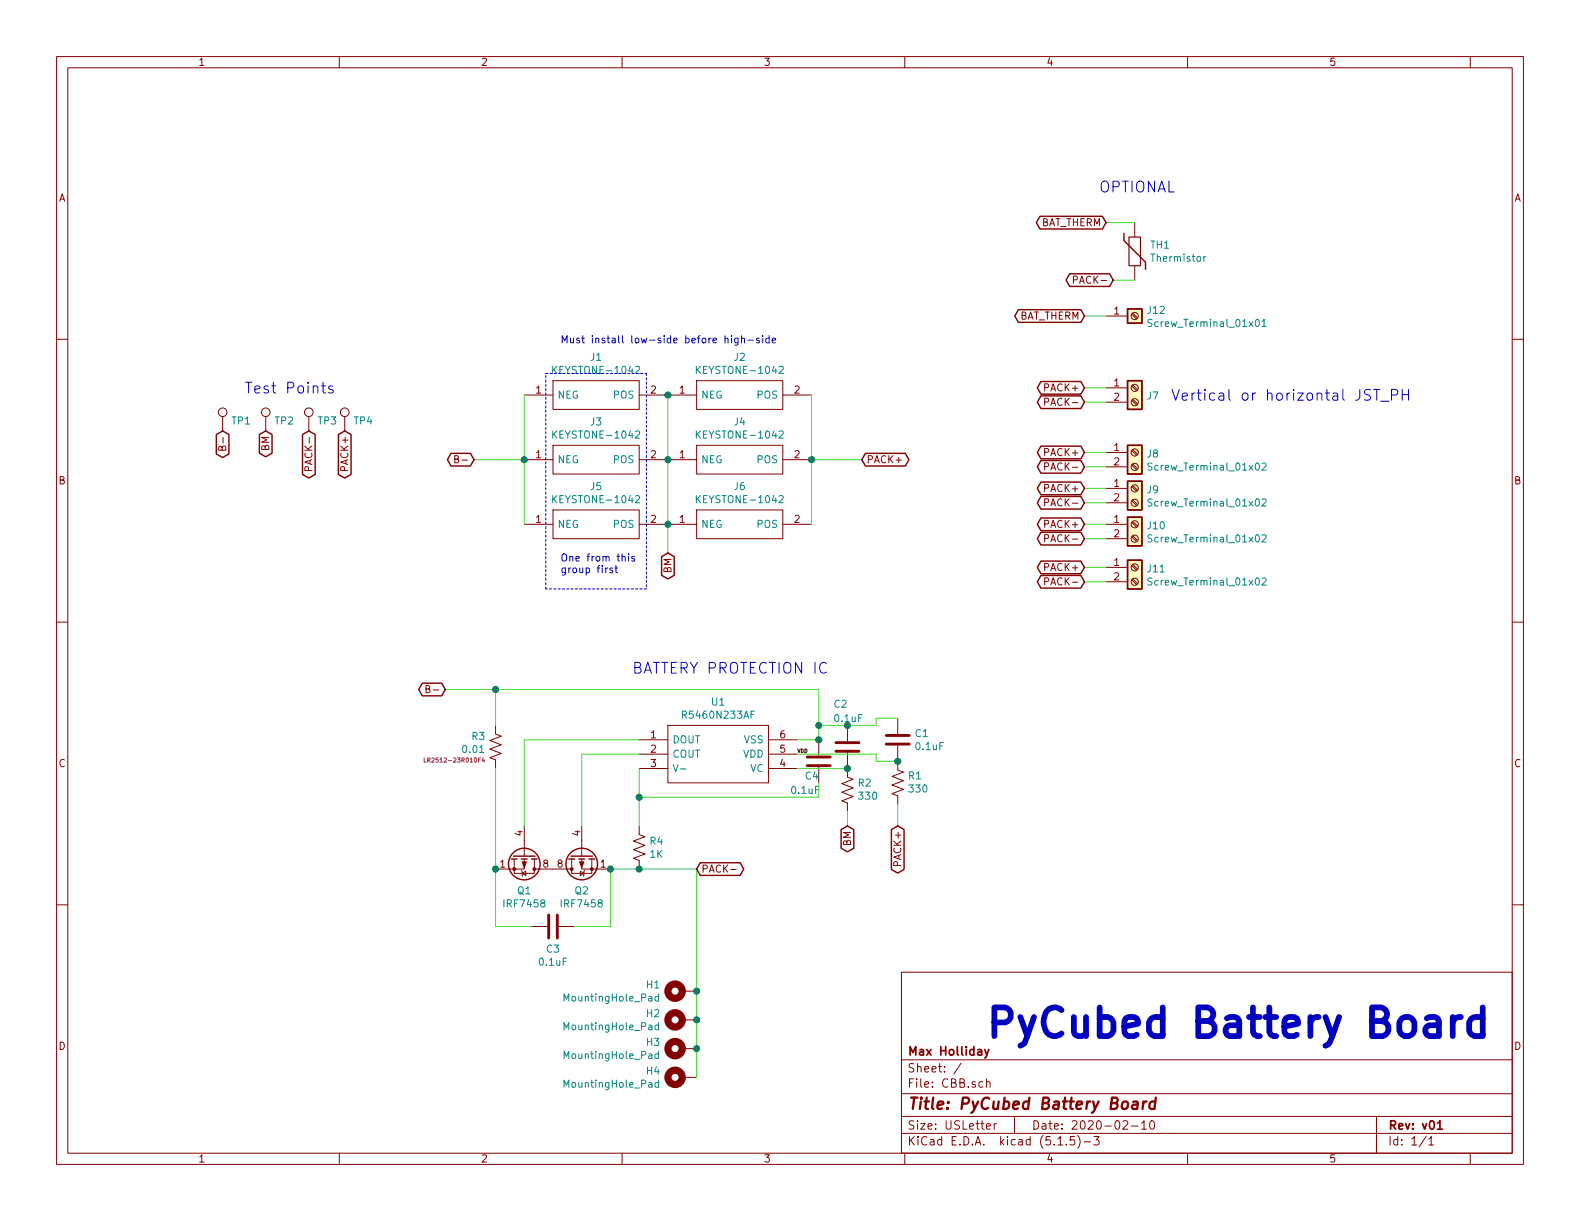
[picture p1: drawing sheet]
EESchema Schematic File Version 4
EELAYER 30 0
EELAYER END
$Descr USLetter 11000 8500
encoding utf-8
Sheet 1 1
Title "PyCubed Battery Board"
Date "2020-02-10"
Rev "v01"
Comp "Max Holliday"
Comment1 ""
Comment2 ""
Comment3 ""
Comment4 ""
$EndDescr
$Comp
L symbols:1042 J2
U 1 1
P 4650 2750
F 0 "J2" H 5150 3015 50  0000 C CNN
F 1 "KEYSTONE-1042" H 5150 2924 50  0000 C CNN
F 2 "custom-footprints:KEYSTONE-1042" H 5500 2850 50  0001 L CNN
F 3 "http://www.mouser.com/ds/2/215/042-744829.pdf" H 5500 2750 50  0001 L CNN
F 4 "Cylindrical Battery Contacts, Clips, Holders & Springs 18650 S/M PC BATTERY HOLDER" H 5500 2650 50  0001 L CNN "Description"
F 5 "" H 5500 2550 50  0001 L CNN "Height"
F 6 "Keystone Electronics" H 5500 2450 50  0001 L CNN "Manufacturer_Name"
F 7 "1042" H 5500 2350 50  0001 L CNN "Manufacturer_Part_Number"
F 8 "534-1042" H 5500 2250 50  0001 L CNN "Mouser Part Number"
F 9 "https://www.mouser.com/Search/Refine.aspx?Keyword=534-1042" H 5500 2150 50  0001 L CNN "Mouser Price/Stock"
F 10 "" H 5500 2050 50  0001 L CNN "RS Part Number"
F 11 "" H 5500 1950 50  0001 L CNN "RS Price/Stock"
	1    4650 2750
	1    0    0    -1  
$EndComp
$Comp
L symbols:1042 J1
U 1 1
P 3650 2750
F 0 "J1" H 4150 3015 50  0000 C CNN
F 1 "KEYSTONE-1042" H 4150 2924 50  0000 C CNN
F 2 "custom-footprints:KEYSTONE-1042" H 4500 2850 50  0001 L CNN
F 3 "http://www.mouser.com/ds/2/215/042-744829.pdf" H 4500 2750 50  0001 L CNN
F 4 "Cylindrical Battery Contacts, Clips, Holders & Springs 18650 S/M PC BATTERY HOLDER" H 4500 2650 50  0001 L CNN "Description"
F 5 "" H 4500 2550 50  0001 L CNN "Height"
F 6 "Keystone Electronics" H 4500 2450 50  0001 L CNN "Manufacturer_Name"
F 7 "1042" H 4500 2350 50  0001 L CNN "Manufacturer_Part_Number"
F 8 "534-1042" H 4500 2250 50  0001 L CNN "Mouser Part Number"
F 9 "https://www.mouser.com/Search/Refine.aspx?Keyword=534-1042" H 4500 2150 50  0001 L CNN "Mouser Price/Stock"
F 10 "" H 4500 2050 50  0001 L CNN "RS Part Number"
F 11 "" H 4500 1950 50  0001 L CNN "RS Price/Stock"
	1    3650 2750
	1    0    0    -1  
$EndComp
$Comp
L symbols:1042 J3
U 1 1
P 3650 3200
F 0 "J3" H 4150 3465 50  0000 C CNN
F 1 "KEYSTONE-1042" H 4150 3374 50  0000 C CNN
F 2 "custom-footprints:KEYSTONE-1042" H 4500 3300 50  0001 L CNN
F 3 "http://www.mouser.com/ds/2/215/042-744829.pdf" H 4500 3200 50  0001 L CNN
F 4 "Cylindrical Battery Contacts, Clips, Holders & Springs 18650 S/M PC BATTERY HOLDER" H 4500 3100 50  0001 L CNN "Description"
F 5 "" H 4500 3000 50  0001 L CNN "Height"
F 6 "Keystone Electronics" H 4500 2900 50  0001 L CNN "Manufacturer_Name"
F 7 "1042" H 4500 2800 50  0001 L CNN "Manufacturer_Part_Number"
F 8 "534-1042" H 4500 2700 50  0001 L CNN "Mouser Part Number"
F 9 "https://www.mouser.com/Search/Refine.aspx?Keyword=534-1042" H 4500 2600 50  0001 L CNN "Mouser Price/Stock"
F 10 "" H 4500 2500 50  0001 L CNN "RS Part Number"
F 11 "" H 4500 2400 50  0001 L CNN "RS Price/Stock"
	1    3650 3200
	1    0    0    -1  
$EndComp
$Comp
L symbols:1042 J4
U 1 1
P 4650 3200
F 0 "J4" H 5150 3465 50  0000 C CNN
F 1 "KEYSTONE-1042" H 5150 3374 50  0000 C CNN
F 2 "custom-footprints:KEYSTONE-1042" H 5500 3300 50  0001 L CNN
F 3 "http://www.mouser.com/ds/2/215/042-744829.pdf" H 5500 3200 50  0001 L CNN
F 4 "Cylindrical Battery Contacts, Clips, Holders & Springs 18650 S/M PC BATTERY HOLDER" H 5500 3100 50  0001 L CNN "Description"
F 5 "" H 5500 3000 50  0001 L CNN "Height"
F 6 "Keystone Electronics" H 5500 2900 50  0001 L CNN "Manufacturer_Name"
F 7 "1042" H 5500 2800 50  0001 L CNN "Manufacturer_Part_Number"
F 8 "534-1042" H 5500 2700 50  0001 L CNN "Mouser Part Number"
F 9 "https://www.mouser.com/Search/Refine.aspx?Keyword=534-1042" H 5500 2600 50  0001 L CNN "Mouser Price/Stock"
F 10 "" H 5500 2500 50  0001 L CNN "RS Part Number"
F 11 "" H 5500 2400 50  0001 L CNN "RS Price/Stock"
	1    4650 3200
	1    0    0    -1  
$EndComp
$Comp
L symbols:1042 J5
U 1 1
P 3650 3650
F 0 "J5" H 4150 3915 50  0000 C CNN
F 1 "KEYSTONE-1042" H 4150 3824 50  0000 C CNN
F 2 "custom-footprints:KEYSTONE-1042" H 4500 3750 50  0001 L CNN
F 3 "http://www.mouser.com/ds/2/215/042-744829.pdf" H 4500 3650 50  0001 L CNN
F 4 "Cylindrical Battery Contacts, Clips, Holders & Springs 18650 S/M PC BATTERY HOLDER" H 4500 3550 50  0001 L CNN "Description"
F 5 "" H 4500 3450 50  0001 L CNN "Height"
F 6 "Keystone Electronics" H 4500 3350 50  0001 L CNN "Manufacturer_Name"
F 7 "1042" H 4500 3250 50  0001 L CNN "Manufacturer_Part_Number"
F 8 "534-1042" H 4500 3150 50  0001 L CNN "Mouser Part Number"
F 9 "https://www.mouser.com/Search/Refine.aspx?Keyword=534-1042" H 4500 3050 50  0001 L CNN "Mouser Price/Stock"
F 10 "" H 4500 2950 50  0001 L CNN "RS Part Number"
F 11 "" H 4500 2850 50  0001 L CNN "RS Price/Stock"
	1    3650 3650
	1    0    0    -1  
$EndComp
$Comp
L symbols:1042 J6
U 1 1
P 4650 3650
F 0 "J6" H 5150 3915 50  0000 C CNN
F 1 "KEYSTONE-1042" H 5150 3824 50  0000 C CNN
F 2 "custom-footprints:KEYSTONE-1042" H 5500 3750 50  0001 L CNN
F 3 "http://www.mouser.com/ds/2/215/042-744829.pdf" H 5500 3650 50  0001 L CNN
F 4 "Cylindrical Battery Contacts, Clips, Holders & Springs 18650 S/M PC BATTERY HOLDER" H 5500 3550 50  0001 L CNN "Description"
F 5 "" H 5500 3450 50  0001 L CNN "Height"
F 6 "Keystone Electronics" H 5500 3350 50  0001 L CNN "Manufacturer_Name"
F 7 "1042" H 5500 3250 50  0001 L CNN "Manufacturer_Part_Number"
F 8 "534-1042" H 5500 3150 50  0001 L CNN "Mouser Part Number"
F 9 "https://www.mouser.com/Search/Refine.aspx?Keyword=534-1042" H 5500 3050 50  0001 L CNN "Mouser Price/Stock"
F 10 "" H 5500 2950 50  0001 L CNN "RS Part Number"
F 11 "" H 5500 2850 50  0001 L CNN "RS Price/Stock"
	1    4650 3650
	1    0    0    -1  
$EndComp
Wire Wire Line
	4650 2750 4650 3200
Connection ~ 4650 2750
Connection ~ 4650 3650
Connection ~ 4650 3200
Wire Wire Line
	4650 3200 4650 3650
Wire Wire Line
	4650 3650 4650 3850
Text GLabel 4650 3850 3    50   BiDi ~ 0
BM
Connection ~ 5650 3200
Wire Wire Line
	5650 3200 5650 2750
Wire Wire Line
	5650 3650 5650 3200
Connection ~ 3650 3200
Wire Wire Line
	3650 3200 3650 2750
Wire Wire Line
	3650 3650 3650 3200
Text GLabel 6000 3200 2    50   BiDi ~ 0
PACK+
Wire Wire Line
	5650 3200 6000 3200
Wire Wire Line
	3650 3200 3300 3200
Text GLabel 3300 3200 0    50   BiDi ~ 0
B-
Connection ~ 4450 6050
Wire Wire Line
	4850 6050 4450 6050
Text GLabel 4850 6050 2    50   BiDi ~ 0
PACK-
Connection ~ 3450 4800
Connection ~ 4250 6050
Wire Wire Line
	4250 6450 4250 6050
Wire Wire Line
	4000 6450 4250 6450
Connection ~ 3450 6050
Wire Wire Line
	3450 6450 3450 6050
Wire Wire Line
	3700 6450 3450 6450
$Comp
L Device:C C3
U 1 1
P 3850 6450
F 0 "C3" V 3690 6450 50  0000 C CNN
F 1 "0.1uF" V 3599 6450 50  0000 C CNN
F 2 "Capacitor_SMD:C_0603_1608Metric" H 3888 6300 50  0001 C CNN
F 3 "~" H 3850 6450 50  0001 C CNN
	1    3850 6450
	0    -1   -1   0   
$EndComp
Connection ~ 5700 5050
Wire Wire Line
	3450 4800 3450 5050
Wire Wire Line
	5700 4800 3450 4800
Wire Wire Line
	5700 5050 5700 4800
Wire Wire Line
	3450 6050 3450 5350
$Comp
L Device:R_US R3
U 1 1
P 3450 5200
F 0 "R3" H 3382 5276 50  0000 R CNN
F 1 "0.01" H 3382 5185 50  0000 R CNN
F 2 "Resistor_SMD:R_2512_6332Metric" V 3490 5190 50  0001 C CNN
F 3 "~" H 3450 5200 50  0001 C CNN
F 4 "LR2512-23R010F4" H 3382 5109 30  0000 R CNN "PN"
	1    3450 5200
	1    0    0    -1  
$EndComp
Wire Wire Line
	4450 5550 4450 5350
Connection ~ 4450 5550
Wire Wire Line
	5700 5550 4450 5550
Wire Wire Line
	5700 5450 5700 5550
Connection ~ 5700 5150
$Comp
L Device:C C4
U 1 1
P 5700 5300
F 0 "C4" H 5600 5200 50  0000 L CNN
F 1 "0.1uF" H 5500 5100 50  0000 L CNN
F 2 "Capacitor_SMD:C_0603_1608Metric" H 5738 5150 50  0001 C CNN
F 3 "~" H 5700 5300 50  0001 C CNN
	1    5700 5300
	1    0    0    -1  
$EndComp
Text Label 5550 5250 0    25   ~ 0
VDD
Wire Wire Line
	4450 5750 4450 5550
Wire Wire Line
	6250 5750 6250 5600
Text GLabel 6250 5750 3    50   BiDi ~ 0
PACK+
Text GLabel 3100 4800 0    50   BiDi ~ 0
B-
Wire Wire Line
	3450 4800 3100 4800
Wire Wire Line
	4050 5250 4050 5750
Wire Wire Line
	4250 6050 4450 6050
$Comp
L Device:R_US R4
U 1 1
P 4450 5900
F 0 "R4" H 4518 5946 50  0000 L CNN
F 1 "1K" H 4518 5855 50  0000 L CNN
F 2 "Resistor_SMD:R_0603_1608Metric" V 4490 5890 50  0001 C CNN
F 3 "~" H 4450 5900 50  0001 C CNN
	1    4450 5900
	1    0    0    -1  
$EndComp
Wire Wire Line
	5900 5750 5900 5650
Text GLabel 5900 5750 3    50   BiDi ~ 0
BM
Connection ~ 6250 5300
$Comp
L Device:R_US R1
U 1 1
P 6250 5450
F 0 "R1" H 6182 5404 50  0000 R CNN
F 1 "330" H 6182 5495 50  0000 R CNN
F 2 "Resistor_SMD:R_0603_1608Metric" V 6290 5440 50  0001 C CNN
F 3 "~" H 6250 5450 50  0001 C CNN
	1    6250 5450
	-1   0    0    1   
$EndComp
Connection ~ 5900 5350
Wire Wire Line
	5550 5350 5900 5350
Connection ~ 5900 5050
Wire Wire Line
	6100 5000 6250 5000
Wire Wire Line
	6100 5050 6100 5000
Wire Wire Line
	5900 5050 6100 5050
Wire Wire Line
	5700 5050 5700 5150
Wire Wire Line
	5700 5050 5900 5050
Wire Wire Line
	6100 5300 6250 5300
Wire Wire Line
	6100 5250 6100 5300
Wire Wire Line
	5550 5250 6100 5250
Wire Wire Line
	5550 5150 5700 5150
$Comp
L Device:C C1
U 1 1
P 6250 5150
F 0 "C1" H 6365 5196 50  0000 L CNN
F 1 "0.1uF" H 6365 5105 50  0000 L CNN
F 2 "Capacitor_SMD:C_0603_1608Metric" H 6288 5000 50  0001 C CNN
F 3 "~" H 6250 5150 50  0001 C CNN
	1    6250 5150
	1    0    0    -1  
$EndComp
$Comp
L Device:C C2
U 1 1
P 5900 5200
F 0 "C2" H 5800 5500 50  0000 L CNN
F 1 "0.1uF" H 5800 5400 50  0000 L CNN
F 2 "Capacitor_SMD:C_0603_1608Metric" H 5938 5050 50  0001 C CNN
F 3 "~" H 5900 5200 50  0001 C CNN
	1    5900 5200
	1    0    0    -1  
$EndComp
$Comp
L Device:R_US R2
U 1 1
P 5900 5500
F 0 "R2" H 5832 5454 50  0000 R CNN
F 1 "330" H 5832 5545 50  0000 R CNN
F 2 "Resistor_SMD:R_0603_1608Metric" V 5940 5490 50  0001 C CNN
F 3 "~" H 5900 5500 50  0001 C CNN
	1    5900 5500
	-1   0    0    1   
$EndComp
Wire Wire Line
	3650 5150 4450 5150
Wire Wire Line
	3650 5750 3650 5150
Wire Wire Line
	4050 5250 4450 5250
$Comp
L Transistor_FET:IRF7404 Q1
U 1 1
P 3650 5950
F 0 "Q1" V 3899 5950 50  0000 C CNN
F 1 "IRF7458" V 3990 5950 50  0000 C CNN
F 2 "Package_SO:SOIC-8_3.9x4.9mm_P1.27mm" H 3850 5875 50  0001 L CIN
F 3 "http://www.infineon.com/dgdl/irf7404.pdf?fileId=5546d462533600a4015355fa2b5b1b9e" V 3650 5950 50  0001 L CNN
	1    3650 5950
	0    1    1    0   
$EndComp
$Comp
L Transistor_FET:IRF7404 Q2
U 1 1
P 4050 5950
F 0 "Q2" V 4299 5950 50  0000 C CNN
F 1 "IRF7458" V 4390 5950 50  0000 C CNN
F 2 "Package_SO:SOIC-8_3.9x4.9mm_P1.27mm" H 4250 5875 50  0001 L CIN
F 3 "http://www.infineon.com/dgdl/irf7404.pdf?fileId=5546d462533600a4015355fa2b5b1b9e" V 4050 5950 50  0001 L CNN
	1    4050 5950
	0    -1   1    0   
$EndComp
$Comp
L symbols:R5460N233AF U1
U 1 1
P 4450 5150
F 0 "U1" H 5000 5415 50  0000 C CNN
F 1 "R5460N233AF" H 5000 5324 50  0000 C CNN
F 2 "custom-footprints:SOT95P280X130-6N" H 5400 5250 50  0001 L CNN
F 3 "http://www.mouser.com/datasheet/2/792/r5460-e-1085730.pdf" H 5400 5150 50  0001 L CNN
F 4 "Battery Management 2-Cell Li-ion Protection IC" H 5400 5050 50  0001 L CNN "Description"
F 5 "1.3" H 5400 4950 50  0001 L CNN "Height"
F 6 "Ricoh Electronic Devices Company" H 5400 4850 50  0001 L CNN "Manufacturer_Name"
F 7 "R5460N233AF-TR-FE" H 5400 4750 50  0001 L CNN "Manufacturer_Part_Number"
F 8 "848-R5460N233AFTRFE" H 5400 4650 50  0001 L CNN "Mouser Part Number"
F 9 "https://www.mouser.com/Search/Refine.aspx?Keyword=848-R5460N233AFTRFE" H 5400 4550 50  0001 L CNN "Mouser Price/Stock"
	1    4450 5150
	1    0    0    -1  
$EndComp
$Comp
L Connector:TestPoint TP1
U 1 1
P 1550 3000
F 0 "TP1" H 1608 3072 50  0000 L CNN
F 1 "TestPoint" H 1608 3027 50  0001 L CNN
F 2 "TestPoint:TestPoint_Loop_D1.80mm_Drill1.0mm_Beaded" H 1750 3000 50  0001 C CNN
F 3 "~" H 1750 3000 50  0001 C CNN
	1    1550 3000
	1    0    0    -1  
$EndComp
$Comp
L Connector:TestPoint TP2
U 1 1
P 1850 3000
F 0 "TP2" H 1908 3072 50  0000 L CNN
F 1 "TestPoint" H 1908 3027 50  0001 L CNN
F 2 "TestPoint:TestPoint_Loop_D1.80mm_Drill1.0mm_Beaded" H 2050 3000 50  0001 C CNN
F 3 "~" H 2050 3000 50  0001 C CNN
	1    1850 3000
	1    0    0    -1  
$EndComp
$Comp
L Connector:TestPoint TP3
U 1 1
P 2150 3000
F 0 "TP3" H 2208 3072 50  0000 L CNN
F 1 "TestPoint" H 2208 3027 50  0001 L CNN
F 2 "TestPoint:TestPoint_Loop_D1.80mm_Drill1.0mm_Beaded" H 2350 3000 50  0001 C CNN
F 3 "~" H 2350 3000 50  0001 C CNN
	1    2150 3000
	1    0    0    -1  
$EndComp
$Comp
L Connector:TestPoint TP4
U 1 1
P 2400 3000
F 0 "TP4" H 2458 3072 50  0000 L CNN
F 1 "TestPoint" H 2458 3027 50  0001 L CNN
F 2 "TestPoint:TestPoint_Loop_D1.80mm_Drill1.0mm_Beaded" H 2600 3000 50  0001 C CNN
F 3 "~" H 2600 3000 50  0001 C CNN
	1    2400 3000
	1    0    0    -1  
$EndComp
Text GLabel 1550 3000 3    50   BiDi ~ 0
B-
Text GLabel 1850 3000 3    50   BiDi ~ 0
BM
Text GLabel 2150 3000 3    50   BiDi ~ 0
PACK-
Text GLabel 2400 3000 3    50   BiDi ~ 0
PACK+
$Comp
L Connector:Screw_Terminal_01x02 J8
U 1 1
P 7900 3150
F 0 "J8" H 7980 3142 50  0000 L CNN
F 1 "Screw_Terminal_01x02" H 7980 3051 50  0000 L CNN
F 2 "custom-footprints:SCREWTERMINAL-3.5MM-2_LOCK" H 7900 3150 50  0001 C CNN
F 3 "~" H 7900 3150 50  0001 C CNN
	1    7900 3150
	1    0    0    -1  
$EndComp
$Comp
L Connector:Screw_Terminal_01x02 J7
U 1 1
P 7900 2700
F 0 "J7" H 7980 2646 50  0000 L CNN
F 1 "JST_PH_S2B-PH-SM4" H 7980 2601 50  0001 L CNN
F 2 "Connector_JST:JST_PH_S2B-PH-SM4-TB_1x02-1MP_P2.00mm_Horizontal" H 7900 2700 50  0001 C CNN
F 3 "~" H 7900 2700 50  0001 C CNN
	1    7900 2700
	1    0    0    -1  
$EndComp
Text GLabel 7550 2700 0    50   BiDi ~ 0
PACK+
Wire Wire Line
	7550 2700 7700 2700
Text GLabel 7550 2800 0    50   BiDi ~ 0
PACK-
Wire Wire Line
	7550 2800 7700 2800
Text GLabel 7550 3150 0    50   BiDi ~ 0
PACK+
Wire Wire Line
	7550 3150 7700 3150
Text GLabel 7550 3250 0    50   BiDi ~ 0
PACK-
Wire Wire Line
	7550 3250 7700 3250
$Comp
L Connector:Screw_Terminal_01x02 J9
U 1 1
P 7900 3400
F 0 "J9" H 7980 3392 50  0000 L CNN
F 1 "Screw_Terminal_01x02" H 7980 3301 50  0000 L CNN
F 2 "custom-footprints:SCREWTERMINAL-3.5MM-2_LOCK" H 7900 3400 50  0001 C CNN
F 3 "~" H 7900 3400 50  0001 C CNN
	1    7900 3400
	1    0    0    -1  
$EndComp
Text GLabel 7550 3400 0    50   BiDi ~ 0
PACK+
Wire Wire Line
	7550 3400 7700 3400
Text GLabel 7550 3500 0    50   BiDi ~ 0
PACK-
Wire Wire Line
	7550 3500 7700 3500
Text GLabel 7550 3650 0    50   BiDi ~ 0
PACK+
Wire Wire Line
	7550 3650 7700 3650
Text GLabel 7550 3750 0    50   BiDi ~ 0
PACK-
Wire Wire Line
	7550 3750 7700 3750
$Comp
L Connector:Screw_Terminal_01x02 J10
U 1 1
P 7900 3650
F 0 "J10" H 7980 3642 50  0000 L CNN
F 1 "Screw_Terminal_01x02" H 7980 3551 50  0000 L CNN
F 2 "custom-footprints:SCREWTERMINAL-3.5MM-2_LOCK" H 7900 3650 50  0001 C CNN
F 3 "~" H 7900 3650 50  0001 C CNN
	1    7900 3650
	1    0    0    -1  
$EndComp
Text GLabel 7550 3950 0    50   BiDi ~ 0
PACK+
Wire Wire Line
	7550 3950 7700 3950
Text GLabel 7550 4050 0    50   BiDi ~ 0
PACK-
Wire Wire Line
	7550 4050 7700 4050
$Comp
L Connector:Screw_Terminal_01x02 J11
U 1 1
P 7900 3950
F 0 "J11" H 7980 3942 50  0000 L CNN
F 1 "Screw_Terminal_01x02" H 7980 3851 50  0000 L CNN
F 2 "custom-footprints:SCREWTERMINAL-3.5MM-2_LOCK" H 7900 3950 50  0001 C CNN
F 3 "~" H 7900 3950 50  0001 C CNN
	1    7900 3950
	1    0    0    -1  
$EndComp
$Comp
L Device:Thermistor TH1
U 1 1
P 7900 1750
F 0 "TH1" H 8005 1796 50  0000 L CNN
F 1 "Thermistor" H 8005 1705 50  0000 L CNN
F 2 "Resistor_THT:R_Axial_DIN0204_L3.6mm_D1.6mm_P5.08mm_Vertical" H 7900 1750 50  0001 C CNN
F 3 "~" H 7900 1750 50  0001 C CNN
	1    7900 1750
	1    0    0    -1  
$EndComp
Text GLabel 7750 1950 0    50   BiDi ~ 0
PACK-
Wire Wire Line
	7750 1950 7900 1950
Text GLabel 7700 1550 0    50   BiDi ~ 0
BAT_THERM
Wire Wire Line
	7700 1550 7900 1550
$Comp
L Connector:Screw_Terminal_01x01 J12
U 1 1
P 7900 2200
F 0 "J12" H 7980 2242 50  0000 L CNN
F 1 "Screw_Terminal_01x01" H 7980 2151 50  0000 L CNN
F 2 "Connector_PinHeader_1.00mm:PinHeader_1x01_P1.00mm_Vertical" H 7900 2200 50  0001 C CNN
F 3 "~" H 7900 2200 50  0001 C CNN
	1    7900 2200
	1    0    0    -1  
$EndComp
Text GLabel 7550 2200 0    50   BiDi ~ 0
BAT_THERM
Wire Wire Line
	7550 2200 7700 2200
Text Notes 3900 2400 0    50   ~ 0
Must install low-side before high-side
Wire Notes Line
	3800 2600 4500 2600
Wire Notes Line
	4500 2600 4500 4100
Wire Notes Line
	4500 4100 3800 4100
Wire Notes Line
	3800 4100 3800 2600
Text Notes 3900 4000 0    50   ~ 0
One from this \ngroup first
Text Notes 7650 1350 0    75   ~ 0
OPTIONAL
Text Notes 1700 2750 0    75   ~ 0
Test Points
Text Notes 8150 2800 0    75   ~ 0
Vertical or horizontal JST_PH
Text Notes 4400 4700 0    75   ~ 0
BATTERY PROTECTION IC
Text Notes 6850 7250 0    200  ~ 40
PyCubed Battery Board
$Comp
L Mechanical:MountingHole_Pad H1
U 1 1
P 4750 6900
F 0 "H1" V 4704 7050 50  0000 L CNN
F 1 "MountingHole_Pad" V 4795 7050 50  0000 L CNN
F 2 "custom-footprints:MountingHole_3.2mm_M3_DIN965_PadMOD" H 4750 6900 50  0001 C CNN
F 3 "~" H 4750 6900 50  0001 C CNN
	1    4750 6900
	0    -1   1    0   
$EndComp
$Comp
L Mechanical:MountingHole_Pad H2
U 1 1
P 4750 7100
F 0 "H2" V 4704 7250 50  0000 L CNN
F 1 "MountingHole_Pad" V 4795 7250 50  0000 L CNN
F 2 "custom-footprints:MountingHole_3.2mm_M3_DIN965_PadMOD" H 4750 7100 50  0001 C CNN
F 3 "~" H 4750 7100 50  0001 C CNN
	1    4750 7100
	0    -1   1    0   
$EndComp
$Comp
L Mechanical:MountingHole_Pad H3
U 1 1
P 4750 7300
F 0 "H3" V 4704 7450 50  0000 L CNN
F 1 "MountingHole_Pad" V 4795 7450 50  0000 L CNN
F 2 "custom-footprints:MountingHole_3.2mm_M3_DIN965_PadMOD" H 4750 7300 50  0001 C CNN
F 3 "~" H 4750 7300 50  0001 C CNN
	1    4750 7300
	0    -1   1    0   
$EndComp
$Comp
L Mechanical:MountingHole_Pad H4
U 1 1
P 4750 7500
F 0 "H4" V 4704 7650 50  0000 L CNN
F 1 "MountingHole_Pad" V 4795 7650 50  0000 L CNN
F 2 "custom-footprints:MountingHole_3.2mm_M3_DIN965_PadMOD" H 4750 7500 50  0001 C CNN
F 3 "~" H 4750 7500 50  0001 C CNN
	1    4750 7500
	0    -1   1    0   
$EndComp
Wire Wire Line
	4850 6050 4850 6900
Connection ~ 4850 6900
Wire Wire Line
	4850 6900 4850 7100
Connection ~ 4850 7100
Wire Wire Line
	4850 7100 4850 7300
Connection ~ 4850 7300
Wire Wire Line
	4850 7300 4850 7500
$EndSCHEMATC
